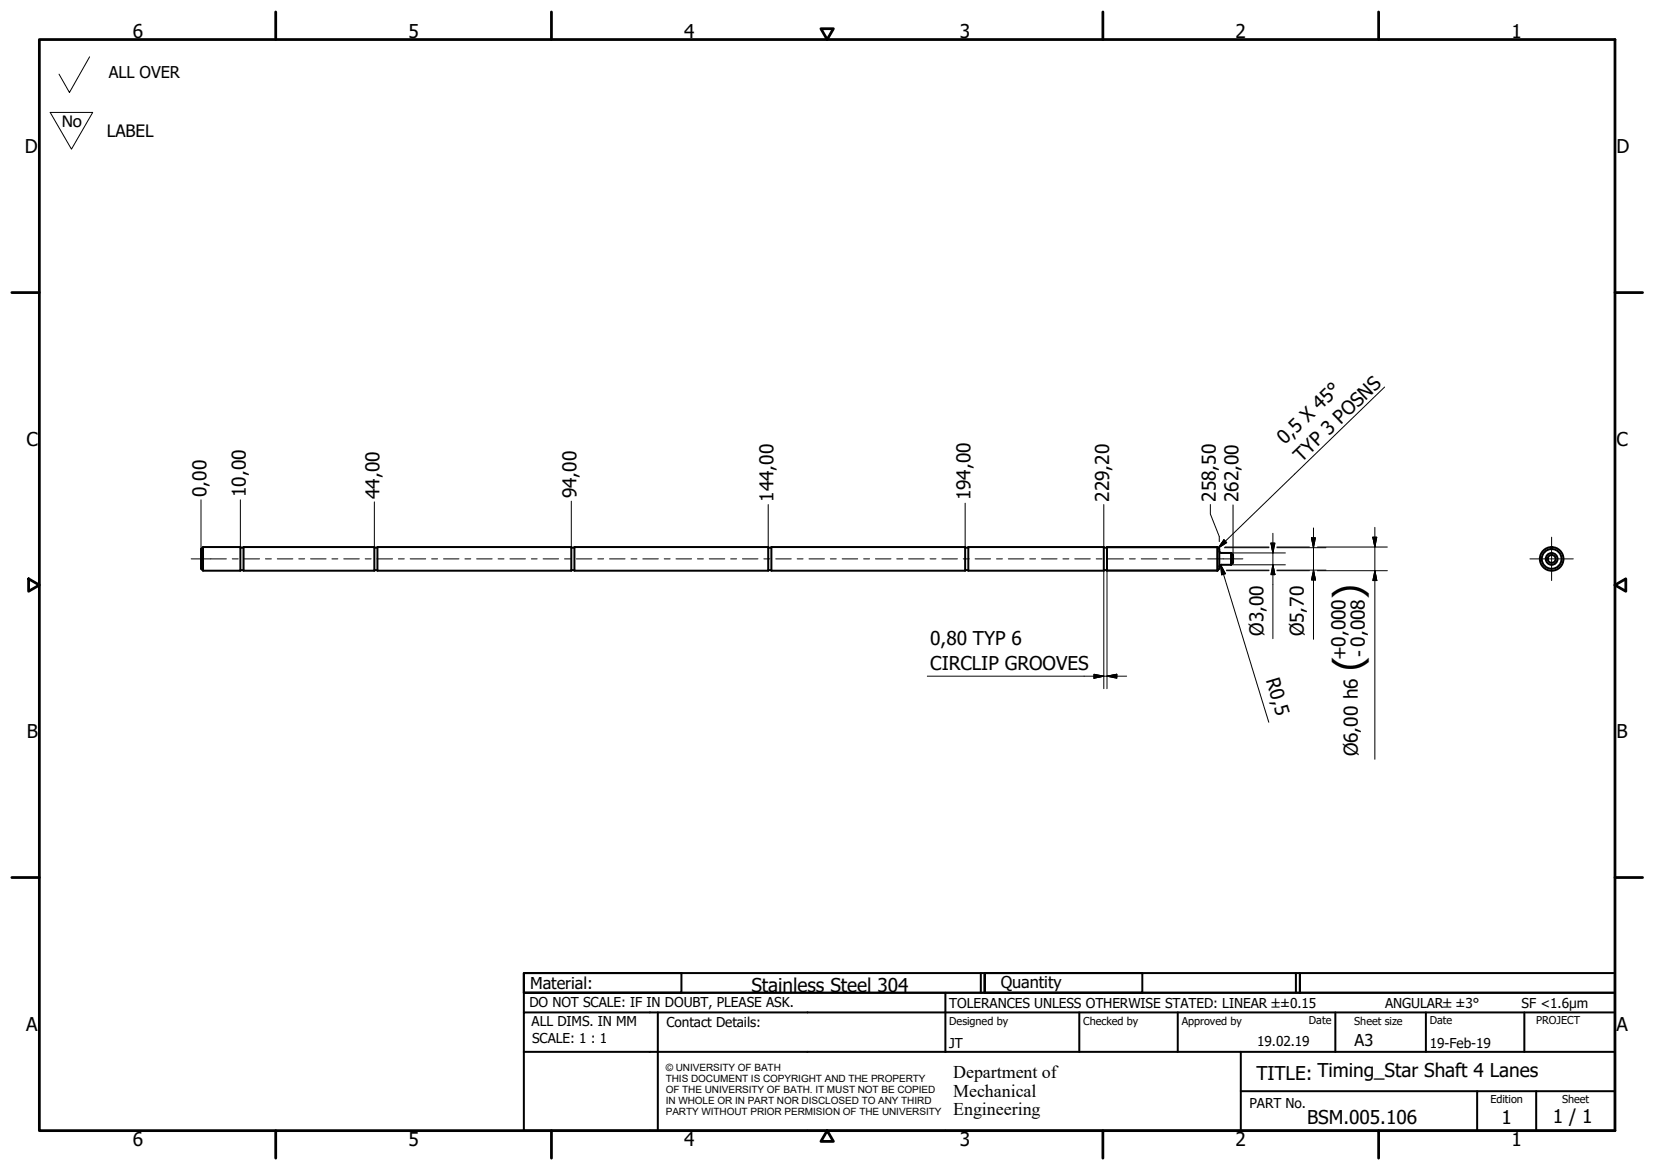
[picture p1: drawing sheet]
<svg xmlns="http://www.w3.org/2000/svg" width="420mm" height="297mm" viewBox="0 0 420 297" stroke-linecap="round" stroke-linejoin="round" font-family="sans-serif">
<!-- layer: Visible (ISO) -->
<g fill="none" stroke="#000" stroke-width=".51">
<path d="M51 139.4l.5-.5v6l-.5-.5zM51.5 138.9h9.5v6h-9.5M61 139.1h.8M61.8 138.9h33.2v6h-33.2zM95 139.1h.8M95.8 138.9h49.2v6h-49.2zM145 139.1h.8M145.8 138.9h49.2v6h-49.2zM195 139.1h.8M195.8 138.9h49.2v6h-49.2zM245 139.1h.8M245.8 138.9h34.4v6h-34.4z"/>
<path d="M280.2 139.1h.8M309 138.9l.5 .5v5l-.5 .5M309 138.9v6M309 138.9h-28v6h28M309.5 139.9l.1 .2 .4 .3h2.5M61 144.7h.8M95 144.7h.8M145 144.7h.8M195 144.7h.8M245 144.7h.8M280.2 144.7h.8M312.5 143.4h-2.5l-.2 .1-.3 .4"/>
<path d="M312.5 140.4v3M312.5 140.4l.5 .5v2l-.5 .5"/>
<circle cx="393.9" cy="141.9" r="3"/>
<circle cx="393.9" cy="141.9" r="2.51"/>
<circle cx="393.9" cy="141.9" r="1.01"/>
<circle cx="393.9" cy="141.9" r="1.49"/>
</g>
<!-- layer: Border (ISO) -->
<g fill="none" stroke="#000" stroke-width=".7">
<path d="M10 10h400v277h-400zM70 3v7M140 3v7M208.4 7.3h3.2l-1.6 2.7zM280 3v7M350 3v7M3 74.3h7M410 74.3h7M7.3 146.9l2.7 1.6-2.7 1.6zM410 148.5l2.7-1.6v3.2zM3 222.8h7M410 222.8h7"/>
<path d="M70 287v7M140 287v7M210 287l1.6 2.8h-3.2zM280 287v7M350 287v7"/>
</g>
<!-- layer: Title (ISO) -->
<g fill="none" stroke="#000" stroke-width=".51">
<path d="M133 247h40v5h-40zM133 247h117v5h-117zM133 257v-5h277v5M133 257h277v30h-277zM167 257v30M240 252v15M249 247v5M250 247h40v5h-40zM250 247h80v5h-80zM274 257v10M299 257v10M329 247v5"/>
<path d="M330 247h80v5h-80zM339 257v10M362 257v10M387 257v10M133 267h277M315 277h95M315 267v20M375 277v10M390 277v10"/>
</g>
<!-- layer: Sketch Geometry (ISO) -->
<path d="M22.8 14.4l-5.2 9.1-2.6-4.7M12.7 28.5h10.8l-5.4 9.4z" fill="none" stroke="#000" stroke-width=".25"/>
<!-- layer: Centerline (ISO) -->
<g fill="none" stroke="#000" stroke-width=".25">
<path d="M48.5 141.9h9M59 141.9h1.5M62 141.9h3.9M67.4 141.9h1.5M70.4 141.9h3.9M75.8 141.9h1.5M78.8 141.9h4M84.3 141.9h1.5M87.3 141.9h3.9M92.7 141.9h1.5M95.7 141.9h4M101.1 141.9h1.5"/>
<path d="M104.1 141.9h4M109.6 141.9h1.5M112.6 141.9h3.9M118 141.9h1.5M121 141.9h3.9M126.4 141.9h1.6M129.5 141.9h3.9M134.9 141.9h1.5M137.9 141.9h3.9M143.3 141.9h1.5M146.3 141.9h4M151.8 141.9h1.4"/>
<path d="M154.7 141.9h4M160.2 141.9h1.5M163.2 141.9h3.9M168.6 141.9h1.5M171.6 141.9h4M177.1 141.9h1.5M180.1 141.9h3.9M185.5 141.9h1.5M188.5 141.9h3.9M193.9 141.9h1.5M196.9 141.9h4M202.4 141.9h1.5"/>
<path d="M205.4 141.9h3.9M210.8 141.9h1.5M213.8 141.9h3.9M219.2 141.9h1.5M222.2 141.9h4M227.7 141.9h1.5M230.7 141.9h3.9M236.1 141.9h1.5M239.1 141.9h4M244.5 141.9h1.5M247.5 141.9h4M253 141.9h1.5"/>
<path d="M256 141.9h3.9M261.4 141.9h1.5M264.4 141.9h4M269.9 141.9h1.5M272.9 141.9h3.9M278.3 141.9h1.5M281.3 141.9h3.9M286.7 141.9h1.5M289.7 141.9h4M295.2 141.9h1.5M298.2 141.9h3.9M303.6 141.9h1.5"/>
<path d="M306.6 141.9h8.9"/>
</g>
<!-- layer: Dimension (ISO) -->
<g fill="none" stroke="#000" stroke-width=".25">
<path d="M51 126.9v12.5M61 126.9v12M95 127.4v11.5M145 127.2v11.7M195 128.1v10.8M245 127.7v11.2M280.2 128.1v10.8M281 139.1h28.3M307.3 128.1v2.4l2.2 5.7v1.3M309 138.9h.2M309.5 139.3v.1M310.8 139.1h11.4"/>
<path d="M311 138.9h11.2M313 128.2v12.7M322.7 137.9h1l-.5 2.5zM323.2 135.4v26.7M324.2 138.9h8.2M324.2 139.1h12.4M333 136.5h.9l-.4 2.6zM333.5 134v28.3M334.5 138.9h17.7M348.5 136.4h1l-.5 2.5zM349 133.9v58.9M280.2 144.9v29.9"/>
<path d="M281 144.7h28.2M281 144.9v29.9M309 144.9h.3M309.9 143.4l1.2 2.3-1 .3zM309.9 143.4l12.2 40M311.3 144.7h10.9M311.4 144.9h10.8M312.5 143.4h13.8M312.5 140.4h13.8M323.2 143.4l.5 2.5h-1zM324.2 144.9h8.2M324.2 144.7h12.4"/>
<path d="M333.5 144.7l.4 2.5h-.9zM334.5 144.9h17.7M349 144.9l.5 2.5h-1zM235.4 171.7h50.6M277.7 171.2l2.5 .5-2.5 .5zM281 171.7l2.5-.5v1z"/>
</g>
<g fill="#000" stroke="#000" stroke-width=".25">
<path d="M322.7 137.9l.5 2.5zM322.7 137.9h1l-.5 2.5zM333 136.5l.5 2.6zM333 136.5h.9l-.4 2.6zM348.5 136.4l.5 2.5zM348.5 136.4h1l-.5 2.5zM309.9 143.4l1.2 2.3zM309.9 143.4l1.2 2.3-1 .3zM323.2 143.4l.5 2.5zM323.2 143.4l.5 2.5h-1zM333.5 144.7l.4 2.5zM333.5 144.7l.4 2.5h-.9z"/>
<path d="M349 144.9l.5 2.5zM349 144.9l.5 2.5h-1zM277.7 172.2l2.5-.5zM277.7 171.2l2.5 .5-2.5 .5zM281 171.7l2.5-.5zM281 171.7l2.5-.5v1z"/>
</g>
<!-- layer: Center Mark (ISO) -->
<path d="M393.9 136.4v11M388.4 141.9h11" fill="none" stroke="#000" stroke-width=".25"/>
<!-- layer: Symbol (ISO) -->
<path d="M351.5 98.3l-42.2 40.8M310.7 137l.7 .8-2.1 1.3z" fill="none" stroke="#000" stroke-width=".25"/>
<path d="M310.7 137l-1.4 2.1zM310.7 137l.7 .8-2.1 1.3z" fill="#000" stroke="#000" stroke-width=".25"/>
<g font-size="9.7">
<text x="345.6" y="152.2" transform="rotate(-90 345.6 152.2)">)</text>
<text x="345.6" y="170.5" transform="rotate(-90 345.6 170.5)">(</text>
</g>
<g font-size="4.8">
<text x="33.7" y="9.6">6</text>
<text x="103.7" y="9.6">5</text>
<text x="173.7" y="9.6">4</text>
<text x="243.7" y="9.6">3</text>
<text x="313.7" y="9.6">2</text>
<text x="383.7" y="9.6">1</text>
<text x="6.3" y="38.9">D</text>
<text x="410.4" y="38.9">D</text>
<text x="6.7" y="113.2">C</text>
<text x="326.2" y="113.1" transform="rotate(-44 326.2 113.1)">0,5 X 45°</text>
<text x="410.4" y="113.2">C</text>
<text x="330.5" y="117.5" transform="rotate(-44 330.5 117.5)">TYP 3 POSNS</text>
<text x="52.4" y="126.1" transform="rotate(-90 52.4 126.1)">0,00</text>
<text x="62.4" y="126.1" transform="rotate(-90 62.4 126.1)">10,00</text>
<text x="96.4" y="126.6" transform="rotate(-90 96.4 126.6)">44,00</text>
<text x="146.4" y="126.5" transform="rotate(-90 146.4 126.5)">94,00</text>
<text x="196.4" y="127.3" transform="rotate(-90 196.4 127.3)">144,00</text>
<text x="246.4" y="127" transform="rotate(-90 246.4 127)">194,00</text>
<text x="281.6" y="127.3" transform="rotate(-90 281.6 127.3)">229,20</text>
<text x="308.6" y="127.3" transform="rotate(-90 308.6 127.3)">258,50</text>
<text x="314.4" y="127.4" transform="rotate(-90 314.4 127.4)">262,00</text>
<text x="320.8" y="161.4" transform="rotate(-90 320.8 161.4)">Ø3,00</text>
<text x="331" y="161.6" transform="rotate(-90 331 161.6)">Ø5,70</text>
<text x="236.2" y="163.8">0,80 TYP 6</text>
<text x="341.7" y="167.6" transform="rotate(-90 341.7 167.6)">+0,000</text>
<text x="346.6" y="166.8" transform="rotate(-90 346.6 166.8)">- 0,008</text>
<text x="236.2" y="170.1">CIRCLIP GROOVES</text>
<text x="321.3" y="172.7" transform="rotate(73 321.3 172.7)">R0,5</text>
<text x="6.8" y="187.4">B</text>
<text x="410.4" y="187.4">B</text>
<text x="344.7" y="192" transform="rotate(-90 344.7 192)">Ø6,00 h6</text>
<text x="190.8" y="251.9">Stainless Steel 304</text>
<text x="6.7" y="261.7">A</text>
<text x="410.4" y="261.7">A</text>
<text x="319" y="274.2">TITLE: Timing_Star Shaft 4 Lanes</text>
<text x="331.9" y="285.3">BSM.005.106</text>
<text x="381.2" y="285.3">1</text>
<text x="394.2" y="285">1 / 1</text>
<text x="33.7" y="291">6</text>
<text x="103.7" y="290.9">5</text>
<text x="173.7" y="290.9">4</text>
<text x="243.7" y="291">3</text>
<text x="313.7" y="291">2</text>
<text x="383.7" y="290.9">1</text>
</g>
<text font-size="4.7" x="15.6" y="32.3">No</text>
<g font-size="4.6">
<text x="242" y="273.7">Department of</text>
<text x="242" y="278.4">Mechanical</text>
<text x="242" y="283.2">Engineering</text>
</g>
<text font-size="4.3" x="27.1" y="34.8">LABEL</text>
<g font-size="4.1">
<text x="27.6" y="19.9">ALL OVER</text>
<text x="134.6" y="251.1">Material:</text>
<text x="254" y="250.8">Quantity</text>
<text x="343.9" y="265.6">A3</text>
</g>
<g font-size="3.5">
<text x="134.4" y="255.6">DO NOT SCALE: IF IN DOUBT, PLEASE ASK.</text>
<text x="241" y="256">TOLERANCES UNLESS OTHERWISE STATED: LINEAR ±±0.15</text>
<text x="351.6" y="256">ANGULAR±±3°</text>
<text x="386.3" y="256">SF &lt;1.6µm</text>
<text x="134.9" y="260.6">ALL DIMS. IN MM</text>
<text x="169.2" y="260.6">Contact Details:</text>
<text x="135.1" y="264.8">SCALE: 1 : 1</text>
<text x="241" y="266">JT</text>
<text x="319.2" y="265.5">19.02.19</text>
<text x="363" y="266">19-Feb-19</text>
<text x="317.2" y="281.2">PART No.</text>
</g>
<g font-size="2.8">
<text x="241" y="260.1">Designed by</text>
<text x="275" y="260.1">Checked by</text>
<text x="300" y="260.1">Approved by</text>
<text x="332.3" y="260">Date</text>
<text x="343.8" y="260.1">Sheet size</text>
<text x="363" y="260">Date</text>
<text x="390" y="260.1">PROJECT</text>
<text x="378.4" y="280.1">Edition</text>
<text x="396.6" y="280.1">Sheet</text>
</g>
<g font-size="2.5">
<text x="169" y="271.9">© UNIVERSITY OF BATH</text>
<text x="169" y="274.7">THIS DOCUMENT IS COPYRIGHT AND THE PROPERTY</text>
<text x="169" y="277.5">OF THE UNIVERSITY OF BATH. IT MUST NOT BE COPIED</text>
<text x="169" y="280.4">IN WHOLE OR IN PART NOR DISCLOSED TO ANY THIRD</text>
<text x="169" y="283.2">PARTY WITHOUT PRIOR PERMISION OF THE UNIVERSITY</text>
</g>
</svg>
